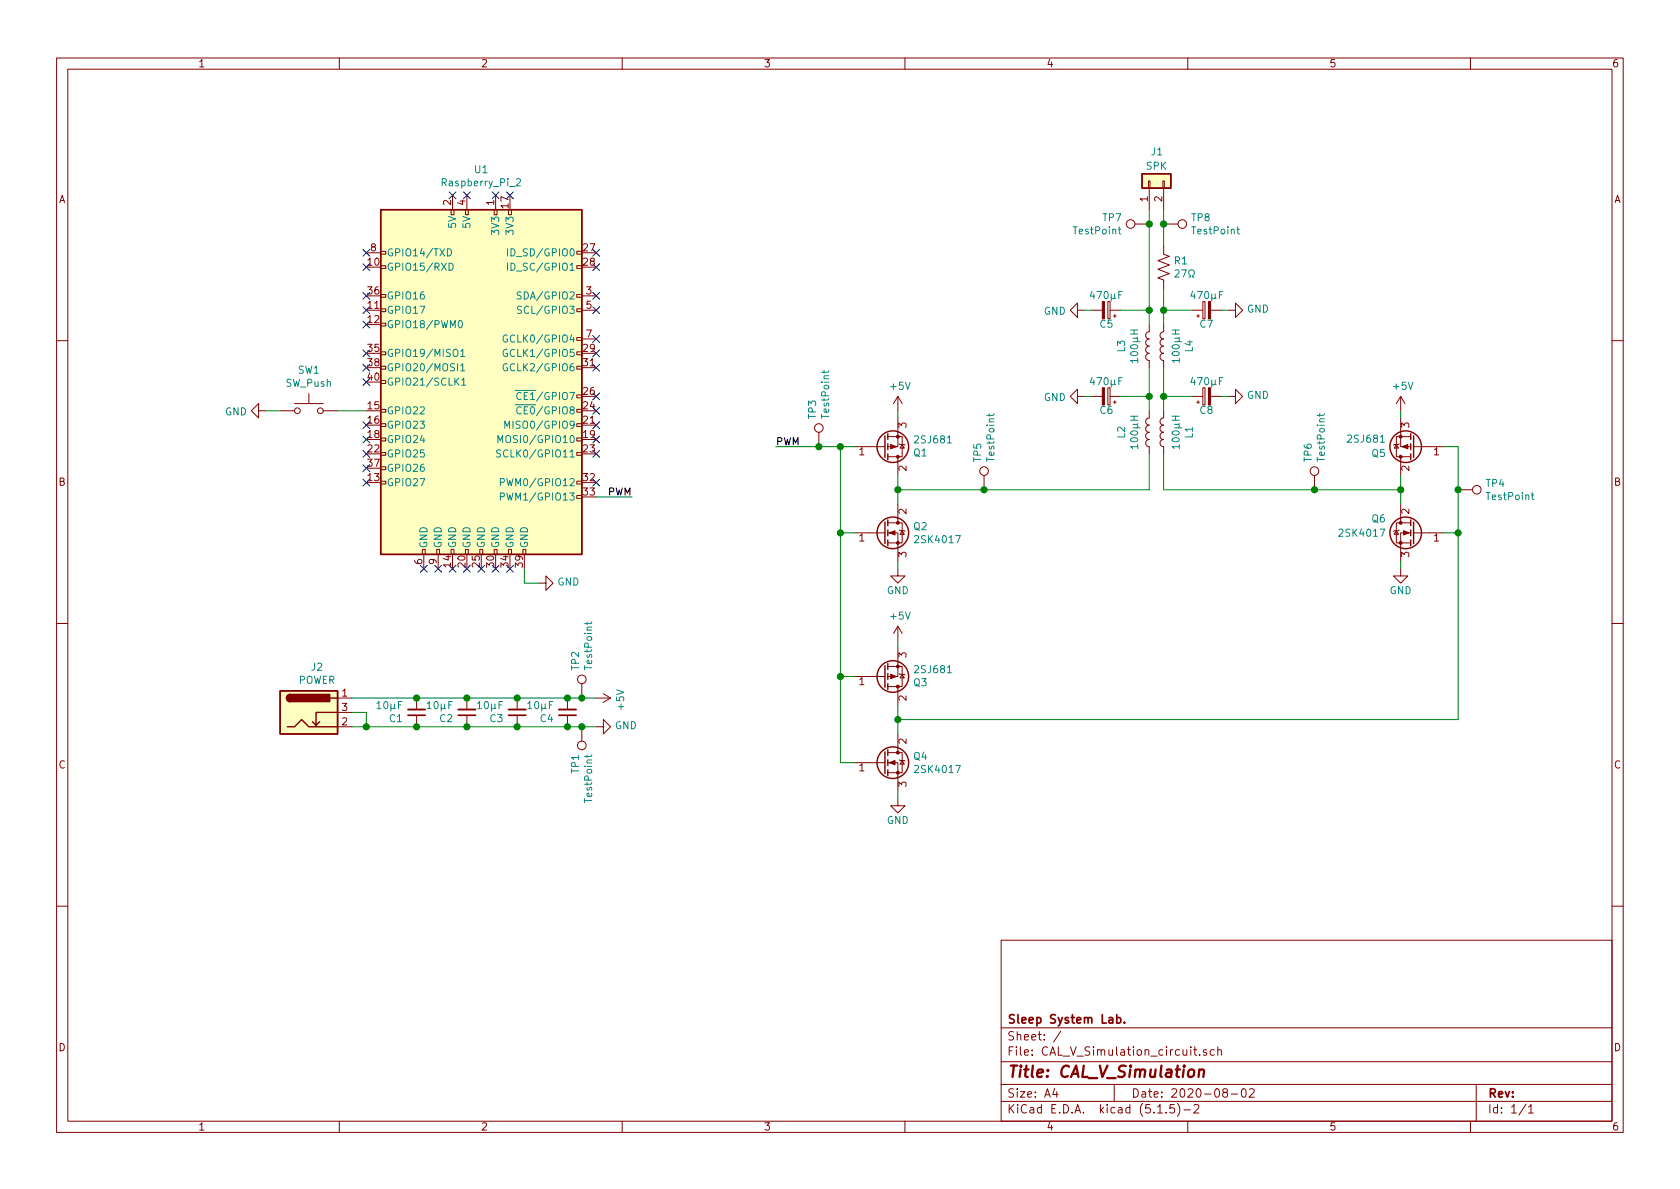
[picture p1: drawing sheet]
EESchema Schematic File Version 4
EELAYER 30 0
EELAYER END
$Descr A4 11693 8268
encoding utf-8
Sheet 1 1
Title "CAL_V_Simulation"
Date "2020-08-02"
Rev ""
Comp "Sleep System Lab."
Comment1 ""
Comment2 ""
Comment3 ""
Comment4 ""
$EndDescr
$Comp
L Device:L L1
U 1 1
P 8100 3000
F 0 "L1" V 7919 3000 50  0000 C CNN
F 1 "100μH" V 8010 3000 50  0000 C CNN
F 2 "Inductor_THT:L_Radial_D8.7mm_P5.00mm_Fastron_07HCP" H 8100 3000 50  0001 C CNN
F 3 "~" H 8100 3000 50  0001 C CNN
	1    8100 3000
	-1   0    0    1   
$EndComp
$Comp
L Device:L L2
U 1 1
P 8000 3000
F 0 "L2" V 8190 3000 50  0000 C CNN
F 1 "100μH" V 8099 3000 50  0000 C CNN
F 2 "Inductor_THT:L_Radial_D8.7mm_P5.00mm_Fastron_07HCP" H 8000 3000 50  0001 C CNN
F 3 "~" H 8000 3000 50  0001 C CNN
	1    8000 3000
	-1   0    0    1   
$EndComp
$Comp
L Connector_Generic:Conn_01x02 J1
U 1 1
P 8000 1250
F 0 "J1" V 8200 1150 50  0000 L CNN
F 1 "SPK" V 8100 1200 50  0000 C CNN
F 2 "Connector_JST:JST_XH_B2B-XH-A_1x02_P2.50mm_Vertical" H 8000 1250 50  0001 C CNN
F 3 "~" H 8000 1250 50  0001 C CNN
	1    8000 1250
	0    -1   -1   0   
$EndComp
Wire Wire Line
	8000 2850 8000 2750
Wire Wire Line
	8100 2850 8100 2750
Wire Wire Line
	8100 2750 8300 2750
Wire Wire Line
	8000 2750 7800 2750
$Comp
L power:GND #PWR0104
U 1 1
P 7550 2750
F 0 "#PWR0104" H 7550 2500 50  0001 C CNN
F 1 "GND" V 7555 2622 50  0000 R CNN
F 2 "" H 7550 2750 50  0001 C CNN
F 3 "" H 7550 2750 50  0001 C CNN
	1    7550 2750
	0    1    1    0   
$EndComp
Wire Wire Line
	7550 2750 7600 2750
$Comp
L power:GND #PWR0105
U 1 1
P 8550 2750
F 0 "#PWR0105" H 8550 2500 50  0001 C CNN
F 1 "GND" V 8555 2622 50  0000 R CNN
F 2 "" H 8550 2750 50  0001 C CNN
F 3 "" H 8550 2750 50  0001 C CNN
	1    8550 2750
	0    -1   -1   0   
$EndComp
Wire Wire Line
	8500 2750 8550 2750
Text Label 5400 3100 0    50   ~ 0
PWM
$Comp
L Connector:TestPoint TP3
U 1 1
P 5700 3100
F 0 "TP3" V 5654 3288 50  0000 L CNN
F 1 "TestPoint" V 5745 3288 50  0000 L CNN
F 2 "TestPoint:TestPoint_Loop_D3.50mm_Drill0.9mm_Beaded" H 5900 3100 50  0001 C CNN
F 3 "~" H 5900 3100 50  0001 C CNN
	1    5700 3100
	1    0    0    -1  
$EndComp
$Comp
L Connector:TestPoint TP4
U 1 1
P 10150 3400
F 0 "TP4" V 10104 3588 50  0000 L CNN
F 1 "TestPoint" V 10195 3588 50  0000 L CNN
F 2 "TestPoint:TestPoint_Loop_D3.50mm_Drill0.9mm_Beaded" H 10350 3400 50  0001 C CNN
F 3 "~" H 10350 3400 50  0001 C CNN
	1    10150 3400
	0    1    1    0   
$EndComp
$Comp
L Connector:TestPoint TP5
U 1 1
P 6850 3400
F 0 "TP5" V 6804 3588 50  0000 L CNN
F 1 "TestPoint" V 6895 3588 50  0000 L CNN
F 2 "TestPoint:TestPoint_Loop_D3.50mm_Drill0.9mm_Beaded" H 7050 3400 50  0001 C CNN
F 3 "~" H 7050 3400 50  0001 C CNN
	1    6850 3400
	1    0    0    -1  
$EndComp
Wire Wire Line
	3950 4850 4050 4850
$Comp
L power:GND #PWR0106
U 1 1
P 4150 5050
F 0 "#PWR0106" H 4150 4800 50  0001 C CNN
F 1 "GND" V 4155 4922 50  0000 R CNN
F 2 "" H 4150 5050 50  0001 C CNN
F 3 "" H 4150 5050 50  0001 C CNN
	1    4150 5050
	0    -1   -1   0   
$EndComp
Wire Wire Line
	2550 5050 2450 5050
Wire Wire Line
	2550 4950 2550 5050
Wire Wire Line
	2450 4950 2550 4950
$Comp
L Connector:Barrel_Jack_Switch J2
U 1 1
P 2150 4950
F 0 "J2" H 2207 5267 50  0000 C CNN
F 1 "POWER" H 2207 5176 50  0000 C CNN
F 2 "Connector_BarrelJack:BarrelJack_Horizontal" H 2200 4910 50  0001 C CNN
F 3 "~" H 2200 4910 50  0001 C CNN
	1    2150 4950
	1    0    0    -1  
$EndComp
$Comp
L power:+5V #PWR0108
U 1 1
P 4150 4850
F 0 "#PWR0108" H 4150 4700 50  0001 C CNN
F 1 "+5V" H 4165 5023 50  0000 C CNN
F 2 "" H 4150 4850 50  0001 C CNN
F 3 "" H 4150 4850 50  0001 C CNN
	1    4150 4850
	0    1    1    0   
$EndComp
Wire Wire Line
	1950 2850 1850 2850
$Comp
L power:GND #PWR0113
U 1 1
P 1850 2850
F 0 "#PWR0113" H 1850 2600 50  0001 C CNN
F 1 "GND" V 1855 2722 50  0000 R CNN
F 2 "" H 1850 2850 50  0001 C CNN
F 3 "" H 1850 2850 50  0001 C CNN
	1    1850 2850
	0    1    1    0   
$EndComp
Wire Wire Line
	2550 2850 2350 2850
$Comp
L Switch:SW_Push SW1
U 1 1
P 2150 2850
F 0 "SW1" H 2150 3135 50  0000 C CNN
F 1 "SW_Push" H 2150 3044 50  0000 C CNN
F 2 "Button_Switch_THT:SW_PUSH_6mm" H 2150 3050 50  0001 C CNN
F 3 "~" H 2150 3050 50  0001 C CNN
	1    2150 2850
	1    0    0    -1  
$EndComp
$Comp
L Connector:Raspberry_Pi_2_3 U1
U 1 1
P 3350 2650
F 0 "U1" H 3350 4131 50  0000 C CNN
F 1 "Raspberry_Pi_2" H 3350 4040 50  0000 C CNN
F 2 "Connector_PinSocket_2.54mm:PinSocket_2x20_P2.54mm_Vertical" H 3350 2650 50  0001 C CNN
F 3 "https://www.raspberrypi.org/documentation/hardware/raspberrypi/schematics/rpi_SCH_3bplus_1p0_reduced.pdf" H 3350 2650 50  0001 C CNN
	1    3350 2650
	1    0    0    -1  
$EndComp
$Comp
L power:GND #PWR0107
U 1 1
P 3750 4050
F 0 "#PWR0107" H 3750 3800 50  0001 C CNN
F 1 "GND" V 3755 3922 50  0000 R CNN
F 2 "" H 3750 4050 50  0001 C CNN
F 3 "" H 3750 4050 50  0001 C CNN
	1    3750 4050
	0    -1   -1   0   
$EndComp
Wire Wire Line
	3650 3950 3650 4050
NoConn ~ 4150 3150
NoConn ~ 4150 3050
NoConn ~ 4150 2950
NoConn ~ 4150 2850
NoConn ~ 4150 2750
NoConn ~ 4150 2550
NoConn ~ 4150 2450
NoConn ~ 4150 2350
NoConn ~ 4150 2150
NoConn ~ 4150 2050
NoConn ~ 4150 1850
NoConn ~ 4150 1750
NoConn ~ 2550 3350
NoConn ~ 2550 3250
NoConn ~ 2550 3150
NoConn ~ 2550 3050
NoConn ~ 2550 2950
NoConn ~ 2550 2650
NoConn ~ 2550 2550
NoConn ~ 2550 2450
NoConn ~ 2550 2250
NoConn ~ 2550 2150
NoConn ~ 2550 2050
NoConn ~ 2550 1850
NoConn ~ 2550 1750
NoConn ~ 3450 1350
NoConn ~ 3550 1350
Text Label 4400 3450 2    50   ~ 0
PWM
Wire Wire Line
	4150 3450 4400 3450
NoConn ~ 4150 3350
NoConn ~ 3550 3950
NoConn ~ 3450 3950
NoConn ~ 3250 3950
NoConn ~ 3150 3950
NoConn ~ 2950 3950
$Comp
L Device:Q_NMOS_GDS Q2
U 1 1
P 6150 3700
F 0 "Q2" H 6354 3746 50  0000 L CNN
F 1 "2SK4017" H 6354 3655 50  0000 L CNN
F 2 "Original_library:2SK4017" H 6350 3800 50  0001 C CNN
F 3 "~" H 6150 3700 50  0001 C CNN
	1    6150 3700
	1    0    0    -1  
$EndComp
$Comp
L Device:Q_PMOS_GDS Q1
U 1 1
P 6150 3100
F 0 "Q1" H 6354 3146 50  0000 L CNN
F 1 "2SJ681" H 6354 3055 50  0000 L CNN
F 2 "Original_library:2SJ681" H 6350 3200 50  0001 C CNN
F 3 "~" H 6150 3100 50  0001 C CNN
	1    6150 3100
	1    0    0    1   
$EndComp
NoConn ~ 3150 1350
NoConn ~ 3250 1350
$Comp
L Device:Q_NMOS_GDS Q4
U 1 1
P 6150 5300
F 0 "Q4" H 6354 5346 50  0000 L CNN
F 1 "2SK4017" H 6354 5255 50  0000 L CNN
F 2 "Original_library:2SK4017" H 6350 5400 50  0001 C CNN
F 3 "~" H 6150 5300 50  0001 C CNN
	1    6150 5300
	1    0    0    -1  
$EndComp
$Comp
L Device:Q_PMOS_GDS Q3
U 1 1
P 6150 4700
F 0 "Q3" H 6354 4746 50  0000 L CNN
F 1 "2SJ681" H 6354 4655 50  0000 L CNN
F 2 "Original_library:2SJ681" H 6350 4800 50  0001 C CNN
F 3 "~" H 6150 4700 50  0001 C CNN
	1    6150 4700
	1    0    0    1   
$EndComp
$Comp
L Device:Q_NMOS_GDS Q6
U 1 1
P 9850 3700
F 0 "Q6" H 10050 3800 50  0000 L CNN
F 1 "2SK4017" H 10050 3700 50  0000 L CNN
F 2 "Original_library:2SK4017" H 10050 3800 50  0001 C CNN
F 3 "~" H 9850 3700 50  0001 C CNN
	1    9850 3700
	-1   0    0    -1  
$EndComp
$Comp
L Device:Q_PMOS_GDS Q5
U 1 1
P 9850 3100
F 0 "Q5" H 10050 3150 50  0000 L CNN
F 1 "2SJ681" H 10050 3050 50  0000 L CNN
F 2 "Original_library:2SJ681" H 10050 3200 50  0001 C CNN
F 3 "~" H 9850 3100 50  0001 C CNN
	1    9850 3100
	-1   0    0    1   
$EndComp
$Comp
L power:GND #PWR02
U 1 1
P 6250 3950
F 0 "#PWR02" H 6250 3700 50  0001 C CNN
F 1 "GND" H 6250 3800 50  0000 C CNN
F 2 "" H 6250 3950 50  0001 C CNN
F 3 "" H 6250 3950 50  0001 C CNN
	1    6250 3950
	1    0    0    -1  
$EndComp
$Comp
L power:+5V #PWR01
U 1 1
P 6250 2850
F 0 "#PWR01" H 6250 2700 50  0001 C CNN
F 1 "+5V" H 6265 3023 50  0000 C CNN
F 2 "" H 6250 2850 50  0001 C CNN
F 3 "" H 6250 2850 50  0001 C CNN
	1    6250 2850
	1    0    0    -1  
$EndComp
Wire Wire Line
	6250 4900 6250 5000
$Comp
L power:+5V #PWR03
U 1 1
P 6250 4450
F 0 "#PWR03" H 6250 4300 50  0001 C CNN
F 1 "+5V" H 6265 4623 50  0000 C CNN
F 2 "" H 6250 4450 50  0001 C CNN
F 3 "" H 6250 4450 50  0001 C CNN
	1    6250 4450
	1    0    0    -1  
$EndComp
$Comp
L power:+5V #PWR07
U 1 1
P 9750 2850
F 0 "#PWR07" H 9750 2700 50  0001 C CNN
F 1 "+5V" H 9765 3023 50  0000 C CNN
F 2 "" H 9750 2850 50  0001 C CNN
F 3 "" H 9750 2850 50  0001 C CNN
	1    9750 2850
	1    0    0    -1  
$EndComp
Wire Wire Line
	6250 4450 6250 4500
Wire Wire Line
	6250 3900 6250 3950
Wire Wire Line
	6250 2850 6250 2900
Wire Wire Line
	9750 2850 9750 2900
$Comp
L power:GND #PWR08
U 1 1
P 9750 3950
F 0 "#PWR08" H 9750 3700 50  0001 C CNN
F 1 "GND" H 9750 3800 50  0000 C CNN
F 2 "" H 9750 3950 50  0001 C CNN
F 3 "" H 9750 3950 50  0001 C CNN
	1    9750 3950
	1    0    0    -1  
$EndComp
Wire Wire Line
	9750 3900 9750 3950
$Comp
L power:GND #PWR04
U 1 1
P 6250 5550
F 0 "#PWR04" H 6250 5300 50  0001 C CNN
F 1 "GND" H 6250 5400 50  0000 C CNN
F 2 "" H 6250 5550 50  0001 C CNN
F 3 "" H 6250 5550 50  0001 C CNN
	1    6250 5550
	1    0    0    -1  
$EndComp
Wire Wire Line
	6250 5500 6250 5550
Wire Wire Line
	5950 5300 5850 5300
Wire Wire Line
	5850 4700 5950 4700
Wire Wire Line
	5850 3700 5950 3700
Connection ~ 5850 4700
Wire Wire Line
	5850 3100 5950 3100
Connection ~ 5850 3100
Wire Wire Line
	5400 3100 5700 3100
Connection ~ 5700 3100
Wire Wire Line
	5700 3100 5850 3100
Wire Wire Line
	6250 5000 6250 5100
Connection ~ 6250 5000
Wire Wire Line
	5850 5300 5850 4700
Wire Wire Line
	6250 3300 6250 3400
Connection ~ 6250 3400
Wire Wire Line
	6250 3400 6250 3500
Connection ~ 5850 3700
Wire Wire Line
	5850 3700 5850 4700
Wire Wire Line
	5850 3100 5850 3700
Wire Wire Line
	9750 3300 9750 3400
Wire Wire Line
	10150 5000 10150 3700
Wire Wire Line
	10050 3100 10150 3100
Wire Wire Line
	10050 3700 10150 3700
Connection ~ 10150 3700
Wire Wire Line
	10150 3700 10150 3400
Connection ~ 9750 3400
Wire Wire Line
	9750 3400 9750 3500
Wire Wire Line
	6250 3400 6850 3400
Wire Wire Line
	8000 3150 8000 3400
Wire Wire Line
	8100 3150 8100 3400
Connection ~ 10150 3400
Wire Wire Line
	10150 3400 10150 3100
$Comp
L Connector:TestPoint TP6
U 1 1
P 9150 3400
F 0 "TP6" V 9104 3588 50  0000 L CNN
F 1 "TestPoint" V 9195 3588 50  0000 L CNN
F 2 "TestPoint:TestPoint_Loop_D3.50mm_Drill0.9mm_Beaded" H 9350 3400 50  0001 C CNN
F 3 "~" H 9350 3400 50  0001 C CNN
	1    9150 3400
	1    0    0    -1  
$EndComp
$Comp
L Device:L L4
U 1 1
P 8100 2400
F 0 "L4" V 7919 2400 50  0000 C CNN
F 1 "100μH" V 8010 2400 50  0000 C CNN
F 2 "Inductor_THT:L_Radial_D8.7mm_P5.00mm_Fastron_07HCP" H 8100 2400 50  0001 C CNN
F 3 "~" H 8100 2400 50  0001 C CNN
	1    8100 2400
	-1   0    0    1   
$EndComp
$Comp
L Device:L L3
U 1 1
P 8000 2400
F 0 "L3" V 8190 2400 50  0000 C CNN
F 1 "100μH" V 8099 2400 50  0000 C CNN
F 2 "Inductor_THT:L_Radial_D8.7mm_P5.00mm_Fastron_07HCP" H 8000 2400 50  0001 C CNN
F 3 "~" H 8000 2400 50  0001 C CNN
	1    8000 2400
	-1   0    0    1   
$EndComp
Wire Wire Line
	8000 2250 8000 2150
Wire Wire Line
	8100 2250 8100 2150
Wire Wire Line
	8100 2150 8300 2150
Wire Wire Line
	8000 2150 7800 2150
$Comp
L Device:CP_Small C7
U 1 1
P 8400 2150
F 0 "C7" V 8300 2100 50  0000 L CNN
F 1 "470μF" V 8500 2150 50  0000 C CNN
F 2 "Capacitor_THT:CP_Radial_D8.0mm_P5.00mm" H 8400 2150 50  0001 C CNN
F 3 "~" H 8400 2150 50  0001 C CNN
	1    8400 2150
	0    -1   -1   0   
$EndComp
$Comp
L power:GND #PWR05
U 1 1
P 7550 2150
F 0 "#PWR05" H 7550 1900 50  0001 C CNN
F 1 "GND" V 7555 2022 50  0000 R CNN
F 2 "" H 7550 2150 50  0001 C CNN
F 3 "" H 7550 2150 50  0001 C CNN
	1    7550 2150
	0    1    1    0   
$EndComp
Wire Wire Line
	7550 2150 7600 2150
$Comp
L power:GND #PWR06
U 1 1
P 8550 2150
F 0 "#PWR06" H 8550 1900 50  0001 C CNN
F 1 "GND" V 8555 2022 50  0000 R CNN
F 2 "" H 8550 2150 50  0001 C CNN
F 3 "" H 8550 2150 50  0001 C CNN
	1    8550 2150
	0    -1   -1   0   
$EndComp
Wire Wire Line
	8500 2150 8550 2150
$Comp
L Connector:TestPoint TP7
U 1 1
P 8000 1550
F 0 "TP7" V 7954 1738 50  0000 L CNN
F 1 "TestPoint" V 8045 1738 50  0000 L CNN
F 2 "TestPoint:TestPoint_Loop_D3.50mm_Drill0.9mm_Beaded" H 8200 1550 50  0001 C CNN
F 3 "~" H 8200 1550 50  0001 C CNN
	1    8000 1550
	0    -1   1    0   
$EndComp
$Comp
L Connector:TestPoint TP8
U 1 1
P 8100 1550
F 0 "TP8" V 8054 1738 50  0000 L CNN
F 1 "TestPoint" V 8145 1738 50  0000 L CNN
F 2 "TestPoint:TestPoint_Loop_D3.50mm_Drill0.9mm_Beaded" H 8300 1550 50  0001 C CNN
F 3 "~" H 8300 1550 50  0001 C CNN
	1    8100 1550
	0    1    1    0   
$EndComp
$Comp
L Device:CP_Small C8
U 1 1
P 8400 2750
F 0 "C8" V 8300 2700 50  0000 L CNN
F 1 "470μF" V 8500 2750 50  0000 C CNN
F 2 "Capacitor_THT:CP_Radial_D8.0mm_P5.00mm" H 8400 2750 50  0001 C CNN
F 3 "~" H 8400 2750 50  0001 C CNN
	1    8400 2750
	0    -1   -1   0   
$EndComp
$Comp
L Device:CP_Small C5
U 1 1
P 7700 2150
F 0 "C5" V 7600 2100 50  0000 L CNN
F 1 "470μF" V 7800 2150 50  0000 C CNN
F 2 "Capacitor_THT:CP_Radial_D8.0mm_P5.00mm" H 7700 2150 50  0001 C CNN
F 3 "~" H 7700 2150 50  0001 C CNN
	1    7700 2150
	0    1    -1   0   
$EndComp
$Comp
L Device:CP_Small C6
U 1 1
P 7700 2750
F 0 "C6" V 7600 2700 50  0000 L CNN
F 1 "470μF" V 7800 2750 50  0000 C CNN
F 2 "Capacitor_THT:CP_Radial_D8.0mm_P5.00mm" H 7700 2750 50  0001 C CNN
F 3 "~" H 7700 2750 50  0001 C CNN
	1    7700 2750
	0    1    -1   0   
$EndComp
Wire Wire Line
	8000 2550 8000 2750
Connection ~ 8000 2750
Wire Wire Line
	8100 2550 8100 2750
Connection ~ 8100 2750
Wire Wire Line
	8000 1450 8000 1550
Connection ~ 8000 1550
Wire Wire Line
	8100 1450 8100 1550
Wire Wire Line
	9150 3400 9750 3400
Wire Wire Line
	6250 5000 10150 5000
Wire Wire Line
	6850 3400 8000 3400
Connection ~ 6850 3400
Wire Wire Line
	8100 3400 9150 3400
Connection ~ 9150 3400
Wire Wire Line
	3650 4050 3750 4050
NoConn ~ 3350 3950
NoConn ~ 3050 3950
$Comp
L Device:R_US R1
U 1 1
P 8100 1850
F 0 "R1" H 8168 1896 50  0000 L CNN
F 1 "27Ω" H 8168 1805 50  0000 L CNN
F 2 "Resistor_THT:R_Axial_DIN0309_L9.0mm_D3.2mm_P12.70mm_Horizontal" V 8140 1840 50  0001 C CNN
F 3 "~" H 8100 1850 50  0001 C CNN
	1    8100 1850
	1    0    0    -1  
$EndComp
Wire Wire Line
	8100 1550 8100 1700
Connection ~ 8100 1550
Wire Wire Line
	8100 2000 8100 2150
Connection ~ 8100 2150
Wire Wire Line
	8000 1550 8000 2150
Connection ~ 8000 2150
$Comp
L Device:C_Small C2
U 1 1
P 3250 4950
F 0 "C2" H 3342 4996 50  0000 L CNN
F 1 "10μF" H 3342 4905 50  0000 L CNN
F 2 "Capacitor_THT:C_Disc_D5.0mm_W2.5mm_P5.00mm" H 3250 4950 50  0001 C CNN
F 3 "~" H 3250 4950 50  0001 C CNN
	1    3250 4950
	-1   0    0    1   
$EndComp
$Comp
L Device:C_Small C3
U 1 1
P 3600 4950
F 0 "C3" H 3692 4996 50  0000 L CNN
F 1 "10μF" H 3692 4905 50  0000 L CNN
F 2 "Capacitor_THT:C_Disc_D5.0mm_W2.5mm_P5.00mm" H 3600 4950 50  0001 C CNN
F 3 "~" H 3600 4950 50  0001 C CNN
	1    3600 4950
	-1   0    0    1   
$EndComp
$Comp
L Device:C_Small C4
U 1 1
P 3950 4950
F 0 "C4" H 4042 4996 50  0000 L CNN
F 1 "10μF" H 4042 4905 50  0000 L CNN
F 2 "Capacitor_THT:C_Disc_D5.0mm_W2.5mm_P5.00mm" H 3950 4950 50  0001 C CNN
F 3 "~" H 3950 4950 50  0001 C CNN
	1    3950 4950
	-1   0    0    1   
$EndComp
$Comp
L Device:C_Small C1
U 1 1
P 2900 4950
F 0 "C1" H 2992 4996 50  0000 L CNN
F 1 "10μF" H 2992 4905 50  0000 L CNN
F 2 "Capacitor_THT:C_Disc_D5.0mm_W2.5mm_P5.00mm" H 2900 4950 50  0001 C CNN
F 3 "~" H 2900 4950 50  0001 C CNN
	1    2900 4950
	-1   0    0    1   
$EndComp
Wire Wire Line
	2550 5050 2900 5050
Connection ~ 2550 5050
Connection ~ 3600 5050
Wire Wire Line
	3600 5050 3950 5050
Connection ~ 3250 5050
Wire Wire Line
	3250 5050 3600 5050
Connection ~ 2900 5050
Wire Wire Line
	2900 5050 3250 5050
Wire Wire Line
	2450 4850 2900 4850
Connection ~ 3600 4850
Wire Wire Line
	3600 4850 3950 4850
Connection ~ 3250 4850
Wire Wire Line
	3250 4850 3600 4850
Connection ~ 2900 4850
Wire Wire Line
	2900 4850 3250 4850
Connection ~ 3950 4850
Wire Wire Line
	4150 5050 4050 5050
Connection ~ 3950 5050
$Comp
L Connector:TestPoint TP2
U 1 1
P 4050 4850
F 0 "TP2" V 4004 5038 50  0000 L CNN
F 1 "TestPoint" V 4095 5038 50  0000 L CNN
F 2 "TestPoint:TestPoint_Loop_D3.50mm_Drill0.9mm_Beaded" H 4250 4850 50  0001 C CNN
F 3 "~" H 4250 4850 50  0001 C CNN
	1    4050 4850
	1    0    0    -1  
$EndComp
$Comp
L Connector:TestPoint TP1
U 1 1
P 4050 5050
F 0 "TP1" V 4004 5238 50  0000 L CNN
F 1 "TestPoint" V 4095 5238 50  0000 L CNN
F 2 "TestPoint:TestPoint_Loop_D3.50mm_Drill0.9mm_Beaded" H 4250 5050 50  0001 C CNN
F 3 "~" H 4250 5050 50  0001 C CNN
	1    4050 5050
	1    0    0    1   
$EndComp
Connection ~ 4050 4850
Wire Wire Line
	4050 4850 4150 4850
Connection ~ 4050 5050
Wire Wire Line
	4050 5050 3950 5050
$EndSCHEMATC
